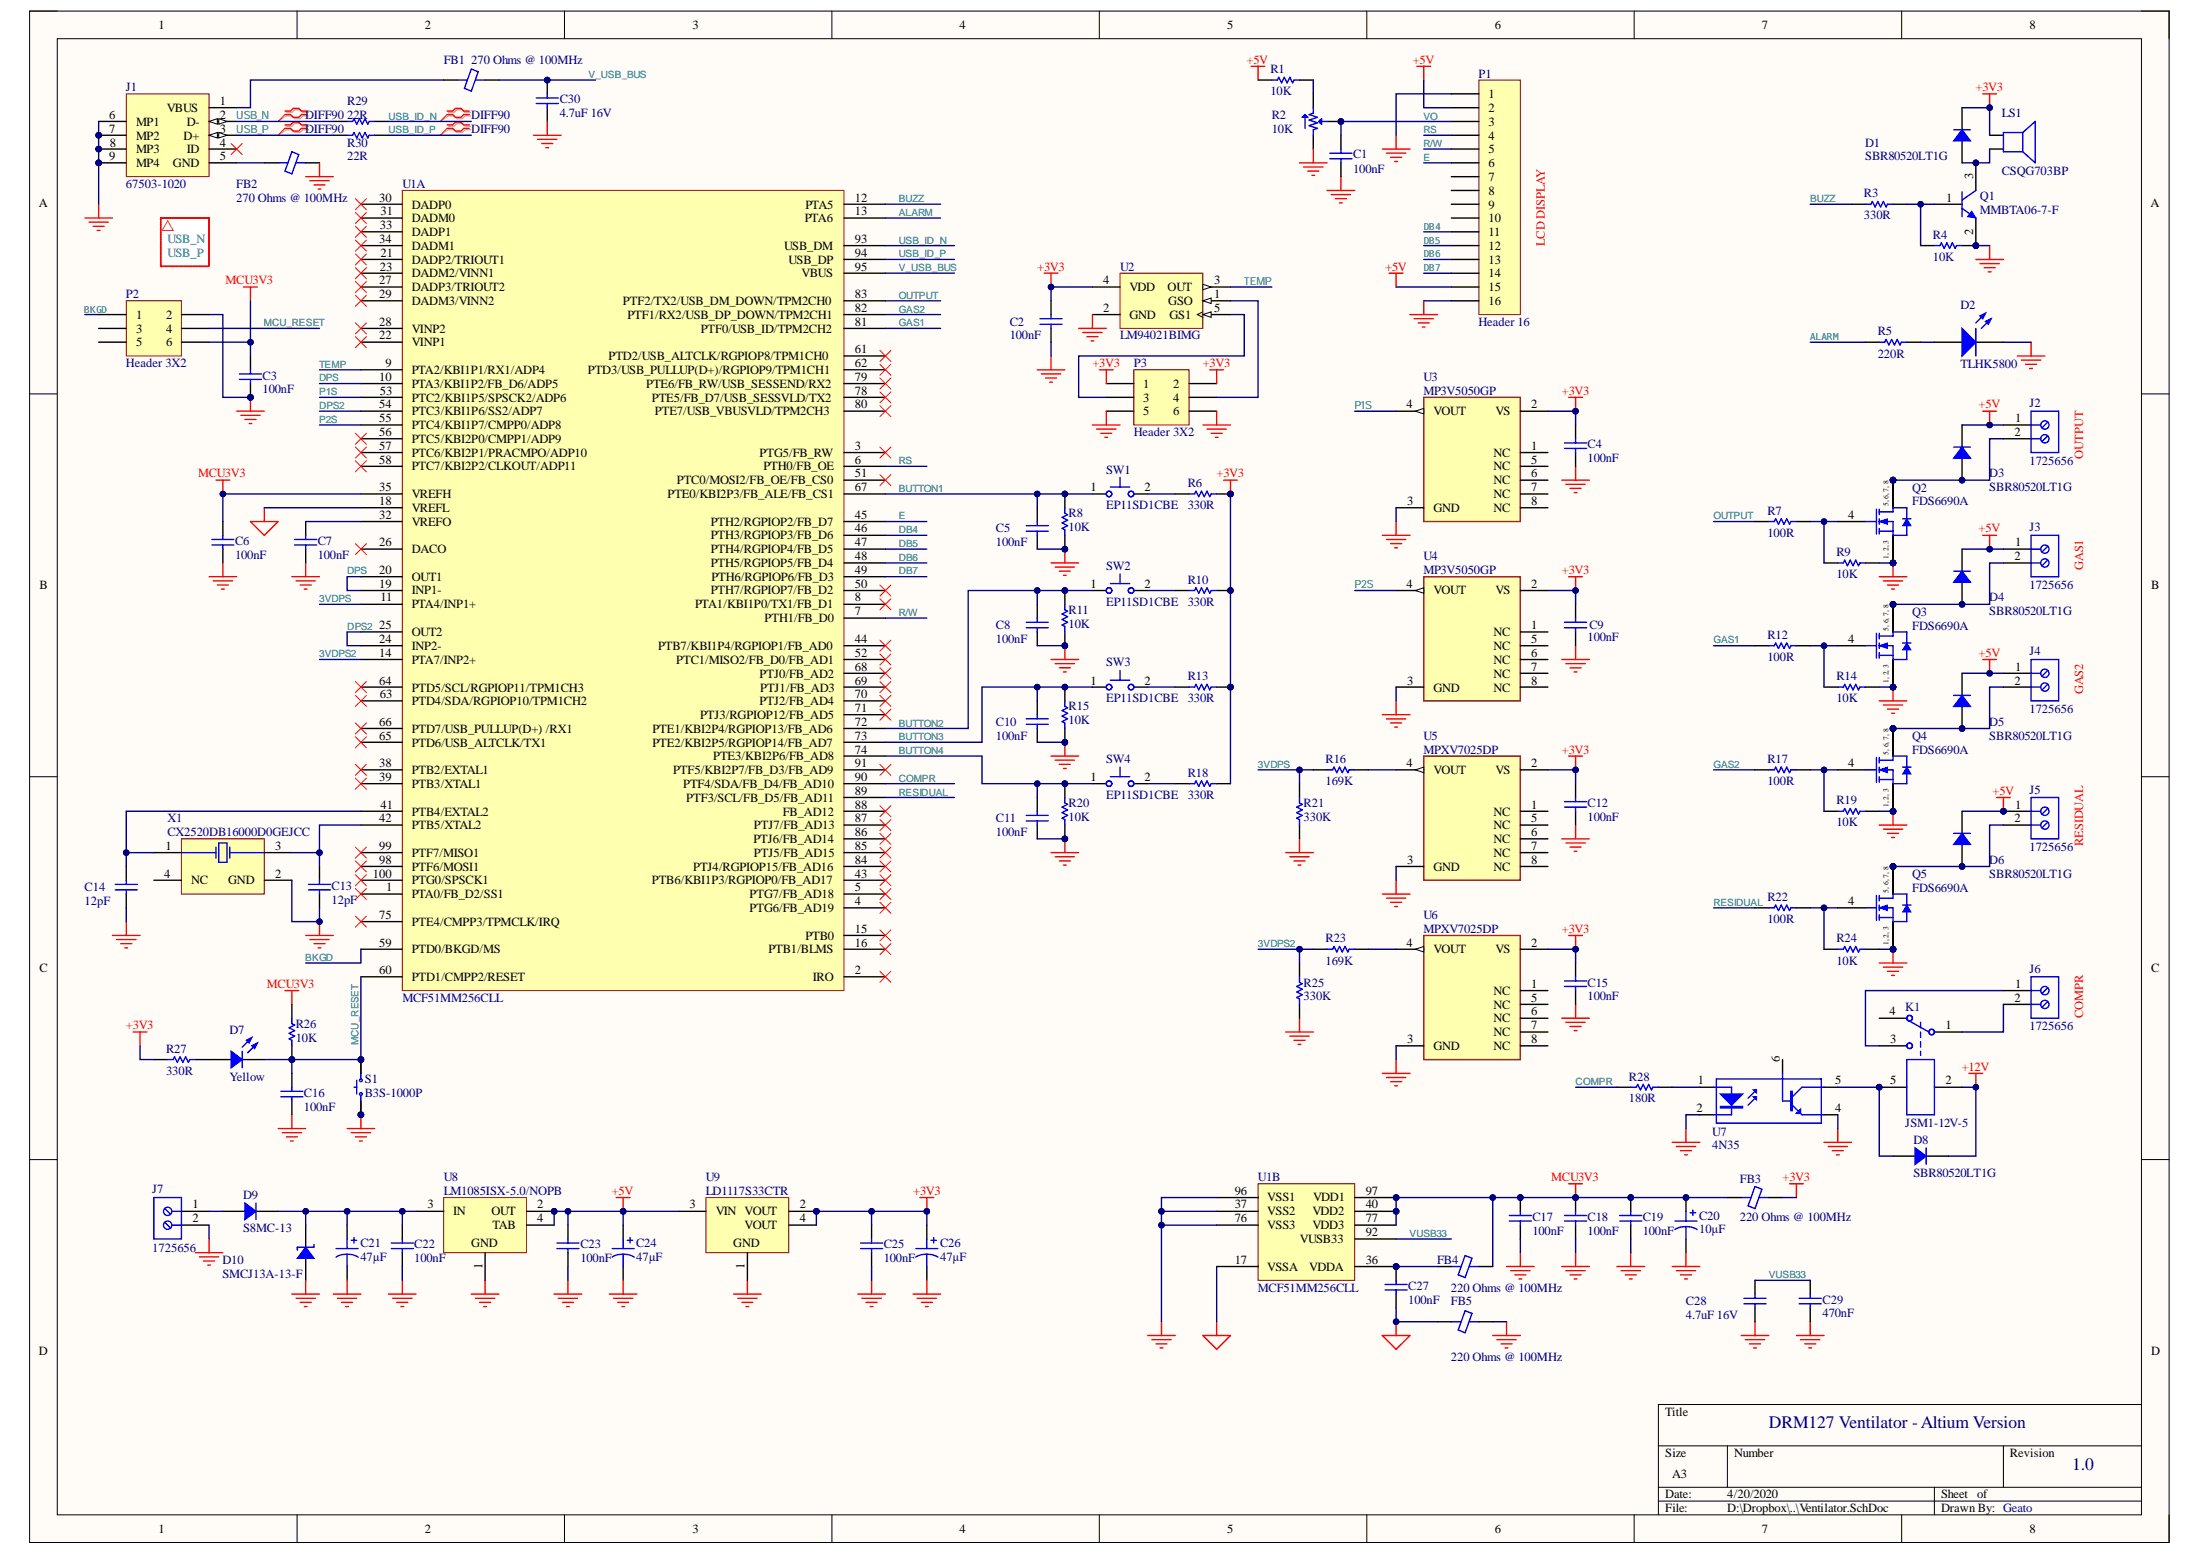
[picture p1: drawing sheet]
# Altium project Ventilator.PrjPcb
1 sheet, 107 parts. Net scope: global (net labels, ports and power ports of the same name join across sheets).
Board file: Ventilator.PcbDoc

## Sheet Ventilator.SchDoc
size A3

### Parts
C1  100nF  [CAPC0603(1608)100_N]
C2  100nF  [CAPC0603(1608)100_N]
C3  100nF  [CAPC0603(1608)100_N]
C4  100nF  [CAPC0603(1608)100_N]
C5  100nF  [CAPC0603(1608)100_N]
C6  100nF  [CAPC0603(1608)100_N]
C7  100nF  [CAPC0603(1608)100_N]
C8  100nF  [CAPC0603(1608)100_N]
C9  100nF  [CAPC0603(1608)100_N]
C10  100nF  [CAPC0603(1608)100_N]
C11  100nF  [CAPC0603(1608)100_N]
C12  100nF  [CAPC0603(1608)100_N]
C13  12pF  [CAPC0603(1608)100_N]
C14  12pF  [CAPC0603(1608)100_N]
C15  100nF  [CAPC0603(1608)100_N]
C16  100nF  [CAPC0603(1608)100_N]
C17  100nF  [CAPC0603(1608)100_N]
C18  100nF  [CAPC0603(1608)100_N]
C19  100nF  [CAPC0603(1608)100_N]
C20  10µF  [CAP ALSMD 5.3MM H5.4MM]
C21  47µF  [CAP ALSMD 6.6MM H6.1MM]
C22  100nF  [CAPC0603(1608)100_N]
C23  100nF  [CAPC0603(1608)100_N]
C24  47µF  [CAP ALSMD 6.6MM H6.1MM]
C25  100nF  [CAPC0603(1608)100_N]
C26  47µF  [CAP ALSMD 6.6MM H6.1MM]
C27  100nF  [CAPC0603(1608)100_N]
C28  4.7uF 16V  [CAPC0805(2012)145_N]
C29  470nF  [CAPC0805(2012)145_N]
C30  4.7uF 16V  [CAPC0805(2012)145_N]
D1  SBR80520LT1G  [SOD-123]
D2  TLHK5800  [LED T-13/4]
D3  SBR80520LT1G  [SOD-123]
D4  SBR80520LT1G  [SOD-123]
D5  SBR80520LT1G  [SOD-123]
D6  SBR80520LT1G  [SOD-123]
D7  Yellow  [LED 0603_1608 YELLOW]
D8  SBR80520LT1G  [SOD-123]
D9  S8MC-13  [DO214AB SMC]
D10  SMCJ13A-13-F  [DO214AB SMC]
FB1  270 Ohms @ 100MHz  [FER 0603_1608]
FB2  270 Ohms @ 100MHz  [FER 0603_1608]
FB3  220 Ohms @ 100MHz  [FER 0805_2012]
FB4  220 Ohms @ 100MHz  [FER 0805_2012]
FB5  220 Ohms @ 100MHz  [FER 0805_2012]
J1  67503-1020  [MOLX-67503-1020_V]
J2  1725656  [PHOE-1725656-2]
J3  1725656  [PHOE-1725656-2]
J4  1725656  [PHOE-1725656-2]
J5  1725656  [PHOE-1725656-2]
J6  1725656  [PHOE-1725656-2]
J7  1725656  [PHOE-1725656-2]
K1  JSM1-12V-5  [PNSC-JSM1-12V-5_V]
LS1  CSQG703BP  [CSQG703BP]
P1  Header 16  [NHD-0420DZ-FSW-FBW]
P2  Header 3X2  [HDR2X3]
P3  Header 3X2  [HDR2X3]
Q1  MMBTA06-7-F  [DIOD-SOT23-3_V]
Q2  FDS6690A  [FAIR-SOIC-8_V]
Q3  FDS6690A  [FAIR-SOIC-8_V]
Q4  FDS6690A  [FAIR-SOIC-8_V]
Q5  FDS6690A  [FAIR-SOIC-8_V]
R1  10K  [RESC0603(1608)_N]
R2  10K  [POT BOURNS TRIMPOT TC33]
R3  330R  [RESC0603(1608)_N]
R4  10K  [RESC0603(1608)_N]
R5  220R  [RESC0603(1608)_N]
R6  330R  [RESC0603(1608)_N]
R7  100R  [RESC0603(1608)_N]
R8  10K  [RESC0603(1608)_N]
R9  10K  [RESC0603(1608)_N]
R10  330R  [RESC0603(1608)_N]
R11  10K  [RESC0603(1608)_N]
R12  100R  [RESC0603(1608)_N]
R13  330R  [RESC0603(1608)_N]
R14  10K  [RESC0603(1608)_N]
R15  10K  [RESC0603(1608)_N]
R16  169K  [RESC0603(1608)_N]
R17  100R  [RESC0603(1608)_N]
R18  330R  [RESC0603(1608)_N]
R19  10K  [RESC0603(1608)_N]
R20  10K  [RESC0603(1608)_N]
R21  330K  [RESC0603(1608)_N]
R22  100R  [RESC0603(1608)_N]
R23  169K  [RESC0603(1608)_N]
R24  10K  [RESC0603(1608)_N]
R25  330K  [RESC0603(1608)_N]
R26  10K  [RESC0603(1608)_N]
R27  330R  [RESC0603(1608)_N]
R28  180R  [RESC0603(1608)_N]
R29  22R  [RESC0603(1608)_N]
R30  22R  [RESC0603(1608)_N]
S1  B3S-1000P  [OMRON B3S-1000P]
SW1  EP11SD1CBE  [EP11SD1CBE]
SW2  EP11SD1CBE  [EP11SD1CBE]
SW3  EP11SD1CBE  [EP11SD1CBE]
SW4  EP11SD1CBE  [EP11SD1CBE]
U1  MCF51MM256CLL  [TSQFP50P1600X1600X140-100N]  (parts A,B of 2)
U2  LM94021BIMG  [DCK0005A_N]
U3  MP3V5050GP  [NXP_Semiconductor_98ASA99303D_MFG]
U4  MP3V5050GP  [NXP_Semiconductor_98ASA99303D_MFG]
U5  MPXV7025DP  [MPXVxxxxDP]
U6  MPXV7025DP  [MPXVxxxxDP]
U7  4N35  [SMD-6]
U8  LM1085ISX-5.0/NOPB  [KTT0003B_N]
U9  LD1117S33CTR  [SOT-223_N]
X1  CX2520DB16000D0GEJCC  [AVX-CX2520DB_V]

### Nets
+3V3: C2.1 C4.1 C9.1 C12.1 C15.1 C25.1 C26.1 D1.2 FB3.1 LS1.1 P3.1 P3.2 R6.2 R10.2 R13.2 R18.2 R27.1 U2.4(VDD) U3.2(VS) U4.2(VS) U5.2(VS) U6.2(VS) U9.2(VOUT) U9.4(VOUT)
+5V: C23.1 C24.1 D3.2 D4.2 D5.2 D6.2 J2.1 J3.1 J4.1 J5.1 P1.2 P1.15 R1.1 U8.2(OUT) U8.4(TAB) U9.3(VIN)
+12V: D8.2 K1.2
AGND: C27.2 FB5.1 U1.17(VSSA) U1.18(VREFL)
GND: C1.2 C2.2 C3.2 C4.2 C5.2 C6.2 C7.2 C8.2 C9.2 C10.2 C11.2 C12.2 C13.2 C14.2 C15.2 C16.2 C17.2 C18.2 C19.2 C20.2 C21.2 C22.2 C23.2 C24.2 C25.2 C26.2 C28.1 C29.1 C30.1 D2.2(K) D10.1 FB2.2 FB5.2 J1.6(MP1) J1.7(MP2) J1.8(MP3) J1.9(MP4) J7.2 P1.1 P1.16 P2.2 P3.5 P3.6 Q1.2(E) Q2.1(S) Q2.2(S) Q2.3(S) Q3.1(S) Q3.2(S) Q3.3(S) Q4.1(S) Q4.2(S) Q4.3(S) Q5.1(S) Q5.2(S) Q5.3(S) R2.1 R4.2 R8.1 R9.2 R11.1 R14.2 R15.1 R19.2 R20.1 R21.1 R24.2 R25.1 S1.1 S1.2 U1.37(VSS2) U1.76(VSS3) U1.96(VSS1) U2.2(GND) U3.3(GND) U4.3(GND) U5.3(GND) U6.3(GND) U7.2(K) U7.4(E) U8.1(GND) U9.1(GND) X1.2(GND)
MCU3V3: C3.1 C6.1 C17.1 C18.1 C19.1 C20.1 FB3.2 FB4.2 P2.6 R26.2 U1.35(VREFH) U1.40(VDD2) U1.77(VDD3) U1.97(VDD1)
3VDPS: R16.1 R21.2 U1.11(PTA4/INP1+)
3VDPS2: R23.1 R25.2 U1.14(PTA7/INP2+)
ALARM: R5.1 U1.13(PTA6)
BKGD: P2.1 U1.59(PTD0/BKGD/MS)
BUTTON1: C5.1 R8.2 SW1.1 U1.67(PTE0/KBI2P3/FB_ALE/FB_CS1)
BUTTON2: C8.1 R11.2 SW2.1 U1.72(PTE1/KBI2P4/RGPIOP13/FB_AD6)
BUTTON3: C10.1 R15.2 SW3.1 U1.73(PTE2/KBI2P5/RGPIOP14/FB_AD7)
BUTTON4: C11.1 R20.2 SW4.1 U1.74(PTE3/KBI2P6/FB_AD8)
BUZZ: R3.1 U1.12(PTA5)
COMPR: R28.1 U1.90(PTF4/SDA/FB_D4/FB_AD10)
DB4: P1.11 U1.46(PTH3/RGPIOP3/FB_D6)
DB5: P1.12 U1.47(PTH4/RGPIOP4/FB_D5)
DB6: P1.13 U1.48(PTH5/RGPIOP5/FB_D4)
DB7: P1.14 U1.49(PTH6/RGPIOP6/FB_D3)
DPS: U1.10(PTA3/KBI1P2/FB_D6/ADP5) U1.19(INP1-) U1.20(OUT1)
DPS2: U1.24(INP2-) U1.25(OUT2) U1.54(PTC3/KBI1P6/SS2/ADP7)
E: P1.6 U1.45(PTH2/RGPIOP2/FB_D7)
GAS1: R12.1 U1.81(PTF0/USB_ID/TPM2CH2)
GAS2: R17.1 U1.82(PTF1/RX2/USB_DP_DOWN/TPM2CH1)
MCU_RESET: C16.1 D7.2 P2.4 R26.1 S1.3 S1.4 U1.60(PTD1/CMPP2/RESET)
OUTPUT: R7.1 U1.83(PTF2/TX2/USB_DM_DOWN/TPM2CH0)
P1S: U1.53(PTC2/KBI1P5/SPSCK2/ADP6) U3.4(VOUT)
P2S: U1.55(PTC4/KBI1P7/CMPP0/ADP8) U4.4(VOUT)
R/W: P1.5 U1.7(PTH1/FB_D0)
RESIDUAL: R22.1 U1.89(PTF3/SCL/FB_D5/FB_AD11)
RS: P1.4 U1.6(PTH0/FB_OE)
TEMP: U1.9(PTA2/KBI1P1/RX1/ADP4) U2.3(OUT)
USB_ID_N: R29.2 U1.93(USB_DM)
USB_ID_P: R30.2 U1.94(USB_DP)
USB_N: J1.2(D-) R29.1
USB_P: J1.3(D+) R30.1
V_USB_BUS: C30.2 FB1.2 U1.95(VBUS)
VO: C1.1 P1.3 R2.2
VUSB33: C28.2 C29.2 U1.92(VUSB33)
NetC7_1: C7.1 U1.32(VREFO)
NetC13_1: C13.1 U1.42(PTB5/XTAL2) X1.3(HOT)
NetC14_1: C14.1 U1.41(PTB4/EXTAL2) X1.1(HOT)
NetC21_1: C21.1 C22.1 D9.2 D10.2 U8.3(IN)
NetC27_1: C27.1 FB4.1 U1.36(VDDA)
NetD1_1: D1.1 LS1.2 Q1.3(C)
NetD2_1: D2.1(A) R5.2
NetD3_1: D3.1 J2.2 Q2.5(D) Q2.6(D) Q2.7(D) Q2.8(D)
NetD4_1: D4.1 J3.2 Q3.5(D) Q3.6(D) Q3.7(D) Q3.8(D)
NetD5_1: D5.1 J4.2 Q4.5(D) Q4.6(D) Q4.7(D) Q4.8(D)
NetD6_1: D6.1 J5.2 Q5.5(D) Q5.6(D) Q5.7(D) Q5.8(D)
NetD7_1: D7.1 R27.2
NetD8_1: D8.1 K1.5 U7.5(C)
NetD9_1: D9.1 J7.1
NetFB1_1: FB1.1 J1.1(VBUS)
NetFB2_1: FB2.1 J1.5(GND)
NetJ6_1: J6.1 K1.3(N.O.)
NetJ6_2: J6.2 K1.1(COM)
NetP3_3: P3.3 U2.5(GS1)
NetP3_4: P3.4 U2.1(GSO)
NetQ1_1: Q1.1(B) R3.2 R4.1
NetQ2_4: Q2.4(G) R7.2 R9.1
NetQ3_4: Q3.4(G) R12.2 R14.1
NetQ4_4: Q4.4(G) R17.2 R19.1
NetQ5_4: Q5.4(G) R22.2 R24.1
NetR1_2: R1.2 R2.3
NetR6_1: R6.1 SW1.2
NetR10_1: R10.1 SW2.2
NetR13_1: R13.1 SW3.2
NetR16_2: R16.2 U5.4(VOUT)
NetR18_1: R18.1 SW4.2
NetR23_2: R23.2 U6.4(VOUT)
NetR28_2: R28.2 U7.1(A)

Not connected (* = marked no-connect by the designer): J1 4(ID)*; K1 4(N.C.); P1 7 8 9 10; P2 3 5; U1 1(PTA0/FB_D2/SS1)* 2(IRO)* 3(PTG5/FB_RW)* 4(PTG6/FB_AD19)* 5(PTG7/FB_AD18)* 8(PTA1/KBI1P0/TX1/FB_D1)* 15(PTB0)* 16(PTB1/BLMS)* 21(DADP2/TRIOUT1)* 22(VINP1)* 23(DADM2/VINN1)* 26(DACO)* 27(DADP3/TRIOUT2)* 28(VINP2)* 29(DADM3/VINN2)* 30(DADP0)* 31(DADM0)* 33(DADP1)* 34(DADM1)* 38(PTB2/EXTAL1)* 39(PTB3/XTAL1)* 43(PTB6/KBI1P3/RGPIOP0/FB_AD17)* 44(PTB7/KBI1P4/RGPIOP1/FB_AD0)* 50(PTH7/RGPIOP7/FB_D2)* 51(PTC0/MOSI2/FB_OE/FB_CS0)* 52(PTC1/MISO2/FB_D0/FB_AD1)* 56(PTC5/KBI2P0/CMPP1/ADP9)* 57(PTC6/KBI2P1/PRACMPO/ADP10)* 58(PTC7/KBI2P2/CLKOUT/ADP11)* 61(PTD2/USB_ALTCLK/RGPIOP8/TPM1CH0)* 62(PTD3/USB_PULLUP(D+)/RGPIOP9/TPM1CH1)* 63(PTD4/SDA/RGPIOP10/TPM1CH2)* 64(PTD5/SCL/RGPIOP11/TPM1CH3)* 65(PTD6/USB_ALTCLK/TX1)* 66(PTD7/USB_PULLUP(D+)_/RX1)* 68(PTJ0/FB_AD2)* 69(PTJ1/FB_AD3)* 70(PTJ2/FB_AD4)* 71(PTJ3/RGPIOP12/FB_AD5)* 75(PTE4/CMPP3/TPMCLK/IRQ)* 78(PTE5/FB_D7/USB_SESSVLD/TX2)* 79(PTE6/FB_RW/USB_SESSEND/RX2)* 80(PTE7/USB_VBUSVLD/TPM2CH3)* 84(PTJ4/RGPIOP15/FB_AD16)* 85(PTJ5/FB_AD15)* 86(PTJ6/FB_AD14)* 87(PTJ7/FB_AD13)* 88(FB_AD12)* 91(PTF5/KBI2P7/FB_D3/FB_AD9)* 98(PTF6/MOSI1)* 99(PTF7/MISO1)* 100(PTG0/SPSCK1)*; U3 1(NC) 5(NC) 6(NC) 7(NC) 8(NC); U4 1(NC) 5(NC) 6(NC) 7(NC) 8(NC); U5 1(NC) 5(NC) 6(NC) 7(NC) 8(NC); U6 1(NC) 5(NC) 6(NC) 7(NC) 8(NC); U7 6(B); X1 4(NC)

### Layout directives
differential pair; net class DIFF90: USB_ID_N, USB_ID_P, USB_N, USB_P

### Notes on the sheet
- LCD DISPLAY
- (near J2) OUTPUT
- (near J3) GAS1
- (near J4) GAS2
- (near J5) RESIDUAL
- (near J6) COMPR
- DRM127 Ventilator - Altium Version
- 1.0
- Geato
